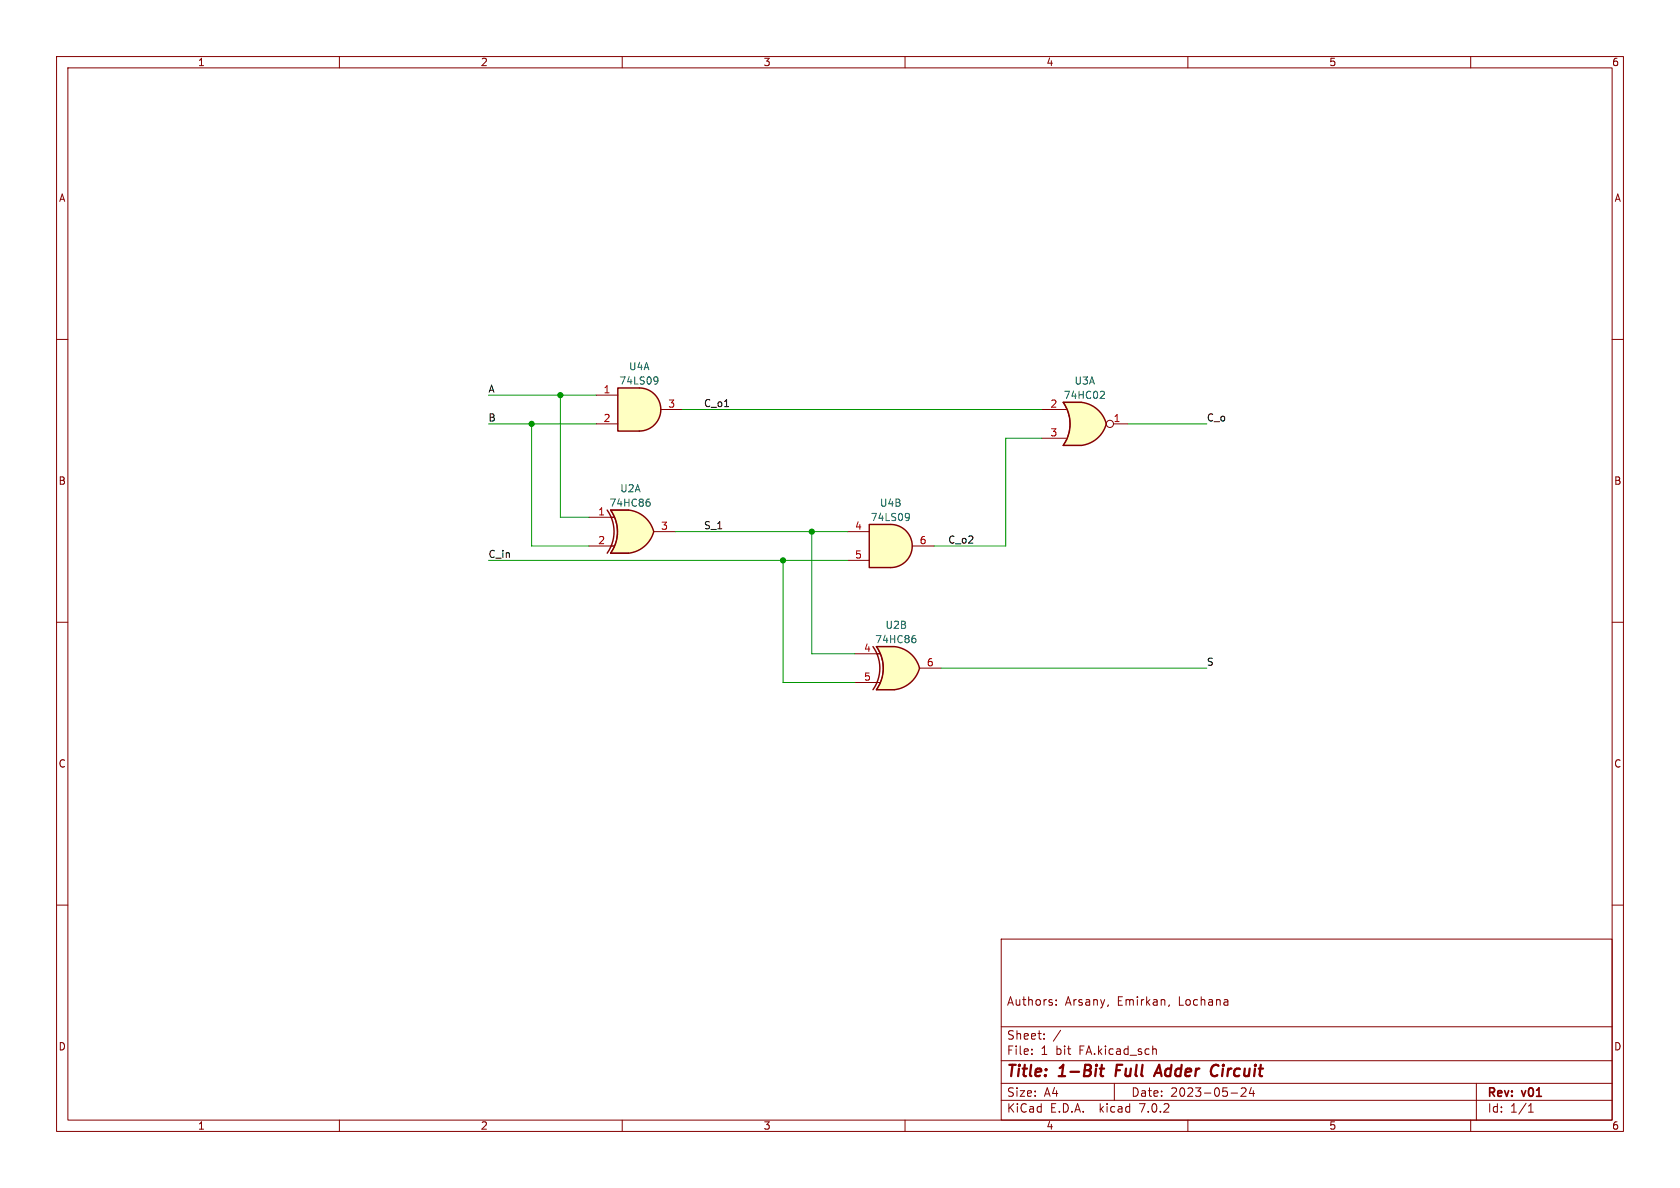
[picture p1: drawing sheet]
<svg xmlns="http://www.w3.org/2000/svg" width="297mm" height="210mm" viewBox="0 0 297 210" stroke-linecap="round" stroke-linejoin="round" font-family="sans-serif">
<g fill="none" stroke="#840000" stroke-width=".18">
<path d="M10 10h277v190h-277zM12 12h273v186h-273zM60 10v2M110 10v2M160 10v2M210 10v2M260 10v2M10 60h2M285 60h2M10 110h2M285 110h2M10 160h2"/>
<path d="M285 160h2M177 166h108v32h-108zM186.7 177.6v.1M186.7 176.8v.1M195.9 177.6v.2M206.7 177.6l-.1 .3M60 198v2M110 198v2M160 198v2M177 194.5h108M177 191.5h108M177 187.5h108"/>
<path d="M177 181.5h108M182.4 186.3v.1M182.4 185.5v.1M184.6 183.6v.1M184.6 182.8v.1M197 191.5v3M203.9 185.5h.5v.9M210 198v2M217.6 193.2h1.2M219.4 192.4l.6-.1 .2 .1 .1 .3-.9 1.1h.9M221.2 192.2l-.3 1.1h.9M221.6 192.8v1"/>
<path d="M260 198v2M261 191.5v6.5M270.2 196.6h.9M270.2 195.5l.4-.4v1.5"/>
</g>
<path d="M194.4 188.9h.8M194.7 190.1l.3 .1M204.3 189.7h.9M204.9 188.2l-.9 2M214.9 188.2l.4 .1M215.2 190l-.4 .2" fill="none" stroke="#840000" stroke-width=".4"/>
<path d="M157.5 92.7a3.8 3.8 0 0 1 3.8 3.8 3.8 3.8 0 0 1-3.8 3.8z" fill="#ffffc2" stroke="#ffffc2" stroke-width=".18"/>
<path d="M153.7 92.7h3.8v7.6h-3.8z" fill="#ffffc2"/>
<path d="M153.7 92.7h3.8a3.8 3.8 0 0 1 3.8 3.8 3.8 3.8 0 0 1-3.8 3.8h-3.8z" fill="none" stroke="#840000" stroke-width=".25"/>
<path d="M149.9 94h3.8M149.9 99.1h3.8M161.3 96.5h3.8" fill="none" stroke="#840000" stroke-width=".18"/>
<path d="M160.3 90.8l.4 .1a.84 .84 0 0 1-.3 1.1M160.8 91.3l-.3 .2h-.2" fill="none" stroke="#006464" stroke-width=".18"/>
<path d="M190.6 73.6l5 1.3a5.2 5.2 0 0 1-4.4 3.8z" fill="#ffffc2" stroke="#ffffc2" stroke-width=".18"/>
<path d="M188 78.7h3.1M188 71.1h3.1" fill="none" stroke="#ffffc2" stroke-width=".18"/>
<path d="M188 71.1h3.1v7.6h-3.1a6.7 6.7 0 0 0 0-7.6z" fill="#ffffc2"/>
<g fill="#ffffc2" stroke="#ffffc2" stroke-width=".18">
<path d="M191.2 71.1a5.1 5.1 0 0 1 4.4 3.8l-5 1.3z"/>
<path d="M113 68.6a3.8 3.8 0 0 1 3.8 3.8 3.8 3.8 0 0 1-3.8 3.8z"/>
</g>
<path d="M188 71.1h3.2a5.1 5.1 0 0 1 4.4 3.8 5.2 5.2 0 0 1-4.5 3.8h-3.1a6.6 6.6 0 0 0 0-7.6z" fill="none" stroke="#840000" stroke-width=".25"/>
<g fill="none" stroke="#840000" stroke-width=".18">
<path d="M184.1 72.4h4.4M184.1 77.5h4.4M191.1 71.1h-3.1a6.6 6.6 0 0 1 0 7.6h3.1M196.8 74.9h2.6"/>
<circle cx="196.2" cy="74.9" r=".63"/>
</g>
<path d="M195 69.2l.2 .2v.3l-.7 .7h.7" fill="none" stroke="#006464" stroke-width=".18"/>
<path d="M109.2 68.6h3.8v7.6h-3.8z" fill="#ffffc2"/>
<path d="M109.2 68.6h3.8a3.8 3.8 0 0 1 3.8 3.8 3.8 3.8 0 0 1-3.8 3.8h-3.8z" fill="none" stroke="#840000" stroke-width=".25"/>
<path d="M105.4 69.9h3.8M105.4 74.9h3.8M116.8 72.4h3.8" fill="none" stroke="#840000" stroke-width=".18"/>
<path d="M115.8 66.6l.5 .1a.84 .84 0 0 1-.3 1.2M116.3 67.2l-.2 .2h-.3" fill="none" stroke="#006464" stroke-width=".18"/>
<path d="M110.6 92.6l5 1.4a5.2 5.2 0 0 1-4.4 3.8z" fill="#ffffc2" stroke="#ffffc2" stroke-width=".18"/>
<path d="M107.9 97.8h3.2M107.9 90.2h3.2" fill="none" stroke="#ffffc2" stroke-width=".18"/>
<path d="M107.9 90.2h3.2v7.6h-3.2a6.7 6.7 0 0 0 0-7.6z" fill="#ffffc2"/>
<g fill="#ffffc2" stroke="#ffffc2" stroke-width=".18">
<path d="M111.2 90.2a5.1 5.1 0 0 1 4.4 3.8l-5 1.3z"/>
<path d="M157.5 116.8l5.1 1.3a5.2 5.2 0 0 1-4.5 3.8z"/>
</g>
<path d="M107.3 90.2a6.6 6.6 0 0 1 0 7.6M111.1 90.2h-3.2a6.6 6.6 0 0 1 0 7.6h3.2M111.2 90.2a5.1 5.1 0 0 1 4.4 3.8 5.2 5.2 0 0 1-4.4 3.8" fill="none" stroke="#840000" stroke-width=".25"/>
<path d="M104.1 96.5h4.5M104.1 91.4h4.5M111.1 90.2h-3.2a6.6 6.6 0 0 1 0 7.6h3.2M115.6 94h3.8" fill="none" stroke="#840000" stroke-width=".18"/>
<path d="M114.6 88.2h.2M114.7 88.7l.2 .2v.3l-.2 .3" fill="none" stroke="#006464" stroke-width=".18"/>
<path d="M154.9 114.3h3.2M154.9 121.9h3.2" fill="none" stroke="#ffffc2" stroke-width=".18"/>
<path d="M154.9 114.3h3.2v7.6h-3.2a6.7 6.7 0 0 0 0-7.6z" fill="#ffffc2"/>
<path d="M158.1 114.3a5.1 5.1 0 0 1 4.5 3.8l-5 1.3z" fill="#ffffc2" stroke="#ffffc2" stroke-width=".18"/>
<path d="M154.3 114.3a6.6 6.6 0 0 1 0 7.6M154.9 114.3h3.2a5.1 5.1 0 0 1 4.5 3.8 5.2 5.2 0 0 1-4.5 3.8h-3.2a6.6 6.6 0 0 0 0-7.6z" fill="none" stroke="#840000" stroke-width=".25"/>
<path d="M151.1 115.6h4.5M158.1 114.3h-3.2a6.6 6.6 0 0 1 0 7.6h3.2M162.6 118.1h3.8M151.1 120.7h4.5" fill="none" stroke="#840000" stroke-width=".18"/>
<path d="M161.6 112.3h.2M161.7 112.8l.2 .3v.3l-.2 .2" fill="none" stroke="#006464" stroke-width=".18"/>
<path d="M86.4 74.9h19M86.4 69.9h19M94 74.9v21.6h10.1M99.1 69.9v21.5h5M120.6 72.4h63.5M184.1 77.5h-6.3v19h-12.7M199.4 74.9h14M86.4 99.1h63.5M119.4 94h30.5M138.4 99.1v21.6h12.7M143.5 94v21.6h7.6M166.4 118.1h47" fill="none" stroke="#009600" stroke-width=".18"/>
<g fill="#009600" stroke="#009600" stroke-width=".18">
<circle cx="138.4" cy="99.1" r=".46"/>
<circle cx="99.1" cy="69.9" r=".46"/>
<circle cx="94" cy="74.9" r=".46"/>
<circle cx="143.5" cy="94" r=".46"/>
</g>
<g font-size="2.8" fill="#840000">
<text x="178" y="190.8">Title:</text>
<text x="187.4" y="190.8">1-Bit</text>
<text x="197.9" y="190.8">Full</text>
<text x="205.6" y="190.8">Adder</text>
<text x="216" y="190.8">Circuit</text>
</g>
<g font-size="2.1" fill="#840000">
<text x="178" y="177.9">Authors:</text>
<text x="188.3" y="177.9">Arsany,</text>
<text x="197.5" y="177.9">Emirkan,</text>
<text x="208.4" y="177.9">Lochana</text>
<text x="178" y="183.9">Sheet:</text>
<text x="186.2" y="183.9">/</text>
<text x="178" y="186.6">File:</text>
<text x="184" y="186.6">1</text>
<text x="186.7" y="186.6">bit</text>
<text x="190.8" y="186.6">FA.kicad_sch</text>
<text x="178" y="196.8">KiCad</text>
<text x="178" y="194">Size:</text>
<text x="184.6" y="194">A4</text>
<text x="185.7" y="196.8">E.D.A.</text>
<text x="194.4" y="196.8">kicad</text>
<text x="200" y="194">Date:</text>
<text x="201.5" y="196.8">7.0.2</text>
<text x="206.9" y="194">2023-05-24</text>
<text x="263" y="194.2">Rev:</text>
<text x="263" y="196.8">Id:</text>
<text x="267" y="196.8">1/1</text>
<text x="269.2" y="194.2">v01</text>
</g>
<g font-size="1.8" fill="#840000">
<text x="35" y="11.8">1</text>
<text x="85" y="11.8">2</text>
<text x="135" y="11.8">3</text>
<text x="185" y="11.8">4</text>
<text x="235" y="11.8">5</text>
<text x="285" y="11.8">6</text>
<text x="10.4" y="35.8">A</text>
<text x="285.4" y="35.8">A</text>
<text x="10.3" y="85.8">B</text>
<text x="285.3" y="85.8">B</text>
<text x="10.3" y="135.8">C</text>
<text x="285.3" y="135.8">C</text>
<text x="10.3" y="185.8">D</text>
<text x="285.3" y="185.8">D</text>
<text x="35" y="199.8">1</text>
<text x="85" y="199.8">2</text>
<text x="135" y="199.8">3</text>
<text x="185" y="199.8">4</text>
<text x="235" y="199.8">5</text>
<text x="285" y="199.8">6</text>
</g>
<g font-size="1.8" fill="#006464">
<text x="111.1" y="65.6">U4A</text>
<text x="109.4" y="68.1">74LS09</text>
<text x="188" y="70.7">74HC02</text>
<text x="189.9" y="68.1">U3A</text>
<text x="107.7" y="89.7">74HC86</text>
<text x="109.6" y="87.2">U2A</text>
<text x="155.5" y="89.7">U4B</text>
<text x="153.9" y="92.3">74LS09</text>
<text x="154.7" y="113.9">74HC86</text>
<text x="156.5" y="111.3">U2B</text>
</g>
<g font-size="1.8" fill="#0f0f0f">
<text x="86.4" y="69.5">A</text>
<text x="86.4" y="74.6">B</text>
<text x="124.5" y="72">C_o1</text>
<text x="213.4" y="74.6">C_o</text>
<text x="124.5" y="93.6">S_1</text>
<text x="86.4" y="98.7">C_in</text>
<text x="167.6" y="96.2">C_o2</text>
<text x="213.4" y="117.8">S</text>
</g>
<g font-size="1.8" fill="#a90000">
<text x="106.6" y="69.6">1</text>
<text x="106.6" y="74.7">2</text>
<text x="118.1" y="72.1">3</text>
<text x="185.6" y="72.1">2</text>
<text x="185.6" y="77.2">3</text>
<text x="196.8" y="74.7">1</text>
<text x="105.7" y="91.2">1</text>
<text x="116.8" y="93.7">3</text>
<text x="151.1" y="93.7">4</text>
<text x="105.7" y="96.3">2</text>
<text x="151.1" y="98.8">5</text>
<text x="162.5" y="96.3">6</text>
<text x="152.7" y="115.3">4</text>
<text x="163.8" y="117.9">6</text>
<text x="152.7" y="120.4">5</text>
</g>
</svg>
